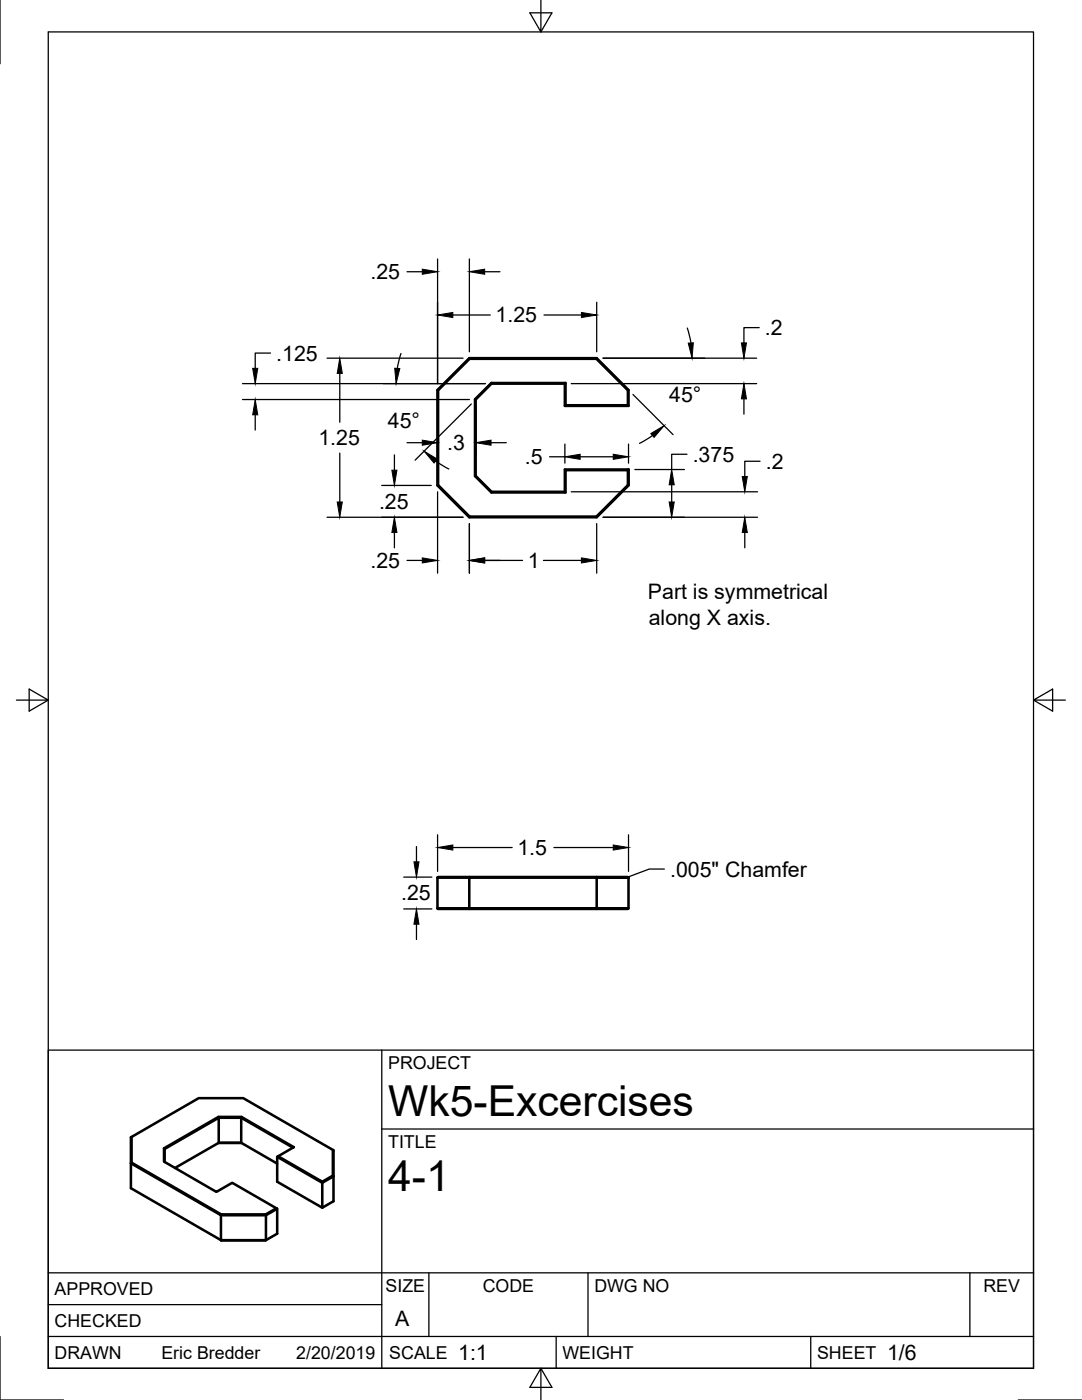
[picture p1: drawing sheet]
<svg xmlns="http://www.w3.org/2000/svg" width="216mm" height="279mm" viewBox="0 0 216 279" stroke-linecap="round" stroke-linejoin="round" font-family="sans-serif">
<!-- layer: Visible -->
<g fill="none" stroke="#000" stroke-width=".51">
<path d="M87.3 77.8l.1 .1v18.9M93.6 71.5l.1 .1-6.3 6.3M94.8 79.7v15.3h.1l3.2 3.1M98 76.4l-3.2 3.3h.1v15.3M98.1 76.6h14.6l.1-.2v4.5M112.7 76.6v4.4h12.7v-3.2l-6.3-6.3h-25.5l-6.3 6.3v19.1l6.3 6.3h25.5M112.8 76.4h-14.8l.1 .2-3.2 3.1M119 71.6l6.3 6.3 .1-.1M119.1 71.5l-.1 .1h-25.3M125.3 77.9v3l.1 .1M87.3 96.9l.1-.1 6.3 6.3M94.8 95l3.2 3.3 .1-.2h14.6"/>
<path d="M112.7 93.7v4.4l.1 .2h-14.8M112.8 93.8h12.5M125.3 93.8l.1-.1v3.2l-.1-.1zM125.3 96.8l-6.3 6.3 .1 .1 6.3-6.3M125.3 80.9h-12.5l-.1 .1M125.4 93.7h-12.7l.1 .1v4.5M119 103.1h-25.3l-.1 .1M87.3 175.2l.1-.2h6.3l-.1 6.3M87.3 175.2h31.8v6.1h6.3l-.1 .1h-6.3M87.3 175.2v6.1M93.7 175h25.3M119 175h6.3l.1 .2h-6.3z"/>
<path d="M125.4 175.2v6.1M87.3 181.3h6.3M87.3 181.3l.1 .1h6.3M93.6 181.3h25.5l-.1 .1h-25.3zM26.2 232v-5.1l-.1 .1v5.2l18 10.3v5l-18-10.4v-4.9l.1-.2 17.9 10.4M26.2 226.9l13.4-7.7h8.9l18 10.4v5.2l-2.2 1.3v-.3l2.1-1.2M32.7 229.2v2.6l10.5 6.1 3.1-1.8 8.8 5M43.6 222.9l-10.9 6.3 .2 .1v2.6M43.6 228.1h4.6M43.6 228.1v-5h4.5l.1-.2 10.4 6-3.1 1.9M48.1 228.1h-4.5l-8.7 5M48.1 228.1l7.2 4.1"/>
<path d="M48.1 228.1v-5l10.4 5.9M48.2 222.9h-4.6v.2l-10.7 6.2M55.3 230.9l.2-.1 8.8 5M66.4 229.5l.1 10.2-2.2 1.3-9-5.2v-4.9l9 5.2v4.9M53 242.4h-8.9v.1h9M55.1 241.1l-2.1 1.3 .1 .1M55.1 241.1l.2 .1-2.2 1.3M55.3 241.2v5l-2.3 1.3h-8.9h9v-5"/>
</g>
<!-- layer: Border -->
<path d="M0 0v12.7M9.6 6.4h196.6v266.7h-196.6zM107.9 0v6.4l-2.2-3.8h4.4l-2.2 3.8M3.3 139.7h6.3l-3.8-2.2v4.4l3.8-2.2M206.2 139.7l3.8 2.2v-4.4l-3.8 2.2h6.4M0 266.7v12.7h12.7M107.9 273.1l2.2 3.8h-4.4l2.2-3.8v6.3M203.2 279.4h12.7" fill="none" stroke="#000" stroke-width=".25"/>
<!-- layer: Titleblock -->
<path d="M9.6 209.6h196.6v63.5h-196.6zM76.2 209.6v63.5M76.2 225.3h130M9.6 254h196.6M85.6 254v12.7M117.3 254v12.7M193.5 254v12.7M9.6 266.7h196.6M9.6 260.4h66.6M111 266.7v6.4M161.8 266.7v6.4" fill="none" stroke="#000" stroke-width=".25"/>
<!-- layer: Dimensions -->
<g fill="none" stroke="#000" stroke-width=".25">
<path d="M81.2 54.2h3.1M87.3 51.7v24.9M93.7 51.7v18.5M96.7 54.2h3.1M48.4 76.6h48.4M48.4 79.7h45.3M54 70.5h-3.1v3M65.3 71.5h27.1M67.8 74.5v9.8M80 70.5l-.7 3M87.3 79.1v11.8M90.4 62.9h7.4"/>
<path d="M108.5 62.9h7.5M114 76.6h37M119.1 60.3v9.9M120.3 71.5h30.7M126.3 78.7l8 8M137.1 65.5l.8 2.9M148.4 79.6v3.1M151.5 65.4h-3.1v3M50.9 82.8v3M67.8 90.4v9.8M76.2 96.9h9.8M78.7 90.8v3"/>
<path d="M81.2 88.3h3.1M86.9 92l2.7 1.6M87.3 98.1v16.3M94 80.6l-11.2 11.2M94.9 81v9.9M98 88.3h3M109.7 91.2h3M112.7 88.6v3.8M114 98.1h37.2M115.8 91.2h6.6M125.4 88.6v3.8M126.7 93.7h9.9"/>
<path d="M130.2 86.9l-2.6 1.6M134 96.8v3.4M137.1 90.7h-3.1v3M151.7 92.1h-3.1v3M65.3 103.2h27.1M78.7 106.3v3M81.2 111.8h3.1M93.7 104.5v9.9M96.7 111.8h7.6M108.4 111.8h7.6M119.1 104.5v9.9M120.3 103.2h30.9"/>
<path d="M148.6 106.3v3M80.6 175h5.6M83.1 169v3M87.3 166.6v7.3M90.4 169.1h11.8M110.5 169.1h11.9M125.4 166.6v7.3M80.6 181.4h5.6M83.1 184.4v3.1"/>
</g>
<g fill="#000" stroke="#000" stroke-width=".2">
<path d="M84.3 53.7l3 .5-3 .5zM93.7 54.2l3-.5v1zM50.4 73.5h1l-.5 3.1zM67.8 71.5l.5 3h-1zM78.8 73.5l1 .1-.8 3zM87.3 62.9l3.1-.5v1zM116 62.4l3.1 .5-3.1 .5zM137.3 68.5l1-.1-.2 3.1zM148.4 76.6l.5 3h-1zM147.9 68.4h1l-.5 3.1zM50.9 79.7l.5 3.1h-1zM78.2 93.8h1l-.5 3.1z"/>
<path d="M84.3 87.8l3 .5-3 .6zM84.6 90l2.7 1.6-.7 .8zM94.9 88.3l3.1-.5v1.1zM112.7 91.2l3.1-.5v1zM122.4 90.7l3 .5-3 .5zM129.9 86.5l2.6-1.6-2 2.4zM134 93.7l.5 3.1h-1zM148.1 95.1h1l-.5 3zM67.3 100.2h1l-.5 3zM78.7 103.2l.5 3.1h-1zM84.3 111.3l3 .5-3 .6zM93.7 111.8l3-.5v1.1z"/>
<path d="M116 111.3l3.1 .5-3.1 .6zM133.5 100.2h1l-.5 3zM148.6 103.2l.5 3.1h-1zM82.6 172h1l-.5 3zM87.3 169.1l3.1-.5v1.1zM122.4 168.6l3 .5-3 .6zM83.1 181.4l.5 3h-1z"/>
</g>
<!-- layer: Annotations -->
<path d="M132.6 173.4h-3.1l-4.2 1.6" fill="none" stroke="#000" stroke-width=".25"/>
<g font-size="8.5">
<text x="77.4" y="222.8">Wk5-Excercises</text>
<text x="77.4" y="237.8">4-1</text>
</g>
<g font-size="4.3">
<text x="73.9" y="55.7">.25</text>
<text x="98.9" y="64.3">1.25</text>
<text x="55.1" y="72">.125</text>
<text x="152.6" y="66.9">.2</text>
<text x="133.5" y="80.3">45°</text>
<text x="63.5" y="88.9">1.25</text>
<text x="77.4" y="85.4">45°</text>
<text x="89.3" y="89.9">.3</text>
<text x="104.8" y="92.7">.5</text>
<text x="138.2" y="92.2">.375</text>
<text x="152.8" y="93.6">.2</text>
<text x="75.6" y="101.6">.25</text>
<text x="73.9" y="113.3">.25</text>
<text x="105.3" y="113.4">1</text>
<text x="129.3" y="119.6">Part is symmetrical</text>
<text x="129.5" y="124.7">along X axis.</text>
<text x="103.3" y="170.6">1.5</text>
<text x="80" y="179.7">.25</text>
<text x="133.7" y="175">.005&quot; Chamfer</text>
<text x="78.9" y="264.5">A</text>
<text x="91.4" y="271.4">1:1</text>
<text x="177" y="271.4">1/6</text>
</g>
<g font-size="3.5">
<text x="77.4" y="213.4">PROJECT</text>
<text x="77.4" y="229.1">TITLE</text>
<text x="76.9" y="257.8">SIZE</text>
<text x="96.3" y="257.8">CODE</text>
<text x="118.6" y="257.8">DWG NO</text>
<text x="196.2" y="257.8">REV</text>
<text x="10.9" y="258.5">APPROVED</text>
<text x="10.9" y="264.8">CHECKED</text>
<text x="10.9" y="271.2">DRAWN</text>
<text x="32.2" y="271.2">Eric Bredder</text>
<text x="59.1" y="271.2">2/20/2019</text>
<text x="77.7" y="271.2">SCALE</text>
<text x="112.2" y="271.2">WEIGHT</text>
<text x="163" y="271.2">SHEET</text>
</g>
</svg>
